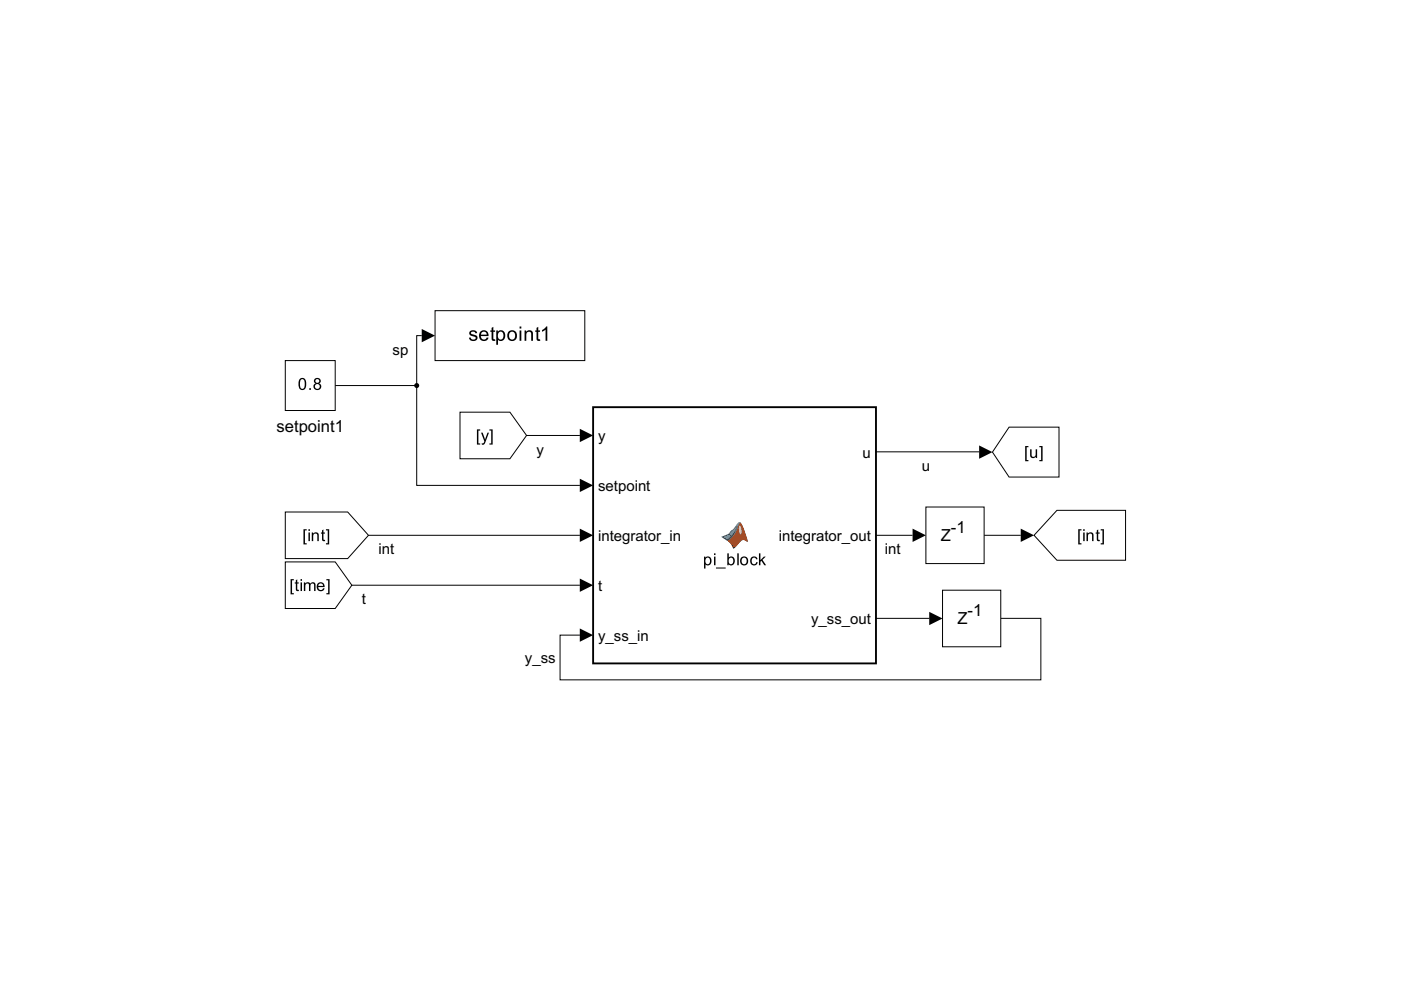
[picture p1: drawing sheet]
<svg xmlns="http://www.w3.org/2000/svg" width="297mm" height="210mm" viewBox="0 0 297 210" stroke-linecap="round" stroke-linejoin="round" font-family="sans-serif">
<path d="M153 113.9l1.5-.7 .6-.7 .5-.3 1.1-1.4a1.1 1.1 0 0 1 .8 1l1 3a1.08 1.08 0 0 0-1.9 .3l-1.1 1.1a4.1 4.1 0 0 0-2.5-2.3z" fill="#000"/>
<path d="M156.7 111.5l.1-.1a1.81 1.81 0 0 1 .2 2l-.3-.6z" fill="#f5ae81"/>
<g fill="#000">
<path d="M156.7 110.9l.3-.1 .5 .9 1 3v.1h-.2a.89 .89 0 0 0-1.4 .1l-1.1 1.3-.4 .1a2.56 2.56 0 0 0-1.2-1.6l.2-.2 .4 .3 .8 1.2 .3-.3a2.34 2.34 0 0 1 1.9-1.4l.4 .2-.4-1.4a3.9 3.9 0 0 0-1.1-2.2z"/>
<path d="M152.9 113.8l1.3 .9a8.2 8.2 0 0 0 2.6-3.8h.3l-.3-.2a1.39 1.39 0 0 0-.9 .9l-.9 .9a2.82 2.82 0 0 1-2.1 1.3zM153.4 113.9l1.1-.5 .5 .3-.8 .7zM155.2 112.7l.9-.9-1 1.8-.4-.3z"/>
<path d="M149.3 118h.2v.3a.86 .86 0 0 1 1.2 .1 .86 .86 0 0 1 0 1.2 .69 .69 0 0 1-1.1 .1v.8h-.3zM149.7 118.4a.63 .63 0 0 0-.1 .9 .63 .63 0 0 0 .8 .2 .63 .63 0 0 0 .1-.9 .63 .63 0 0 0-.8-.2zM151.4 117.3h.3v.4h-.3zM151.4 118h.3v1.8h-.3zM151.8 120.3h2.1v.2h-2.1zM154.2 117.3h.3v.9a.8 .8 0 0 1 1.1 0 .8 .8 0 0 1 .2 1 .72 .72 0 0 1-.5 .6 .72 .72 0 0 1-.8-.2v.2h-.3zM154.6 118.4a.68 .68 0 0 0-.1 .8 .68 .68 0 0 0 .7 .4 .7 .7 0 0 0 .3-.8 .7 .7 0 0 0-.7-.5zM156.3 117.3h.3v2.5h-.3zM157.2 118.2a.92 .92 0 0 1 1.3 .2 .92 .92 0 0 1-.2 1.2 .92 .92 0 0 1-1.3-.1l-.1-.9zM157.4 118.4a.68 .68 0 0 0-.2 .8 .68 .68 0 0 0 .8 .4 .66 .66 0 0 0 .3-1 .66 .66 0 0 0-.9-.2zM159.3 118.2a.78 .78 0 0 1 1.3 .4h-.3a.5 .5 0 0 0-.6-.3 .5 .5 0 0 0-.3 .6 .5 .5 0 0 0 .3 .7 .5 .5 0 0 0 .6-.4h.3a.85 .85 0 0 1-1.1 .6 .85 .85 0 0 1-.4-1.2zM160.9 117.3h.3v1.5l.8-.8h.4l-.7 .7 .7 1.1h-.4l-.6-.9-.2 .2v.7h-.3z"/>
</g>
<path d="M125.8 86.3h59.9v54.4h-59.9z" fill="none" stroke="#000" stroke-width=".4"/>
<path d="M97.5 87.4h10.6l3.5 4.9-3.5 5h-10.6z" fill="#fff"/>
<path d="M101.1 91h.7v.3h-.4v2.7h.4v.3h-.7zM102 91.7h.3l.5 1.5 .6-1.5h.3l-.7 1.9a.67 .67 0 0 1-.8 .7l-.1-.3a.41 .41 0 0 0 .6-.4zM103.8 91h.7v3.3h-.7v-.3h.3v-2.7h-.3z" fill="#000"/>
<path d="M97.5 87.4h10.6l3.5 4.9-3.5 5h-10.6z" fill="none" stroke="#000" stroke-width=".21"/>
<path d="M60.5 76.5h10.6v10.5h-10.6z" fill="#fff"/>
<path d="M63.6 80.3a.9 .9 0 0 1 1.1 .1 .9 .9 0 0 1 .2 1 .92 .92 0 0 1-.2 1 .92 .92 0 0 1-1 .2 1.93 1.93 0 0 1-.1-2.3zM63.8 80.6a1.62 1.62 0 0 0 .2 1.8h.2a1.56 1.56 0 0 0 0-2zM65.6 82.3h.3v.4h-.3zM66.7 80.3a.67 .67 0 0 1 1.1 0 .67 .67 0 0 1-.2 1 .75 .75 0 0 1 .3 1.1 .75 .75 0 0 1-1.2 0 .75 .75 0 0 1 .2-1.1l-.3-.4zM66.9 80.8a.41 .41 0 0 0 .8 0 .41 .41 0 0 0-.8 0zM66.8 81.9a.51 .51 0 0 0 1 0 .51 .51 0 0 0-1 0z" fill="#000"/>
<path d="M60.5 76.5h10.6v10.5h-10.6z" fill="none" stroke="#000" stroke-width=".21"/>
<path d="M60.5 108.6h13.2l4.4 4.9-4.4 4.9h-13.2z" fill="#fff"/>
<path d="M64.3 112.2h.7v.3h-.3v2.7h.3v.2h-.7zM65.4 112.2h.3v.4h-.3zM65.4 112.9h.3v1.8h-.3zM66.1 112.9h.3v.3a.65 .65 0 0 1 .8-.3 .65 .65 0 0 1 .4 .7v1.1h-.3v-1.1a.46 .46 0 0 0-.5-.5 .46 .46 0 0 0-.4 .6v1h-.3zM68.3 112.4l.3-.1v.6h.3v.2h-.3v1.1l.1 .2 .2 .1v.2a.45 .45 0 0 1-.5 0 .45 .45 0 0 1-.1-.5v-1.1h-.3v-.2h.3zM69.1 112.2h.7v3.2h-.7v-.2h.4v-2.7h-.4z" fill="#000"/>
<path d="M60.5 108.6h13.2l4.4 4.9-4.4 4.9h-13.2z" fill="none" stroke="#000" stroke-width=".21"/>
<path d="M60.5 119.1h10.6l3.5 5-3.5 4.9h-10.6z" fill="#fff"/>
<path d="M61.6 122.8h.7v.2h-.4v2.8h.4v.2h-.7zM62.7 123l.3-.2v.7h.3v.2h-.3v1.1l.1 .2h.2l.1 .3a.45 .45 0 0 1-.5 0 .45 .45 0 0 1-.2-.5v-1.1h-.2v-.2h.2zM63.7 122.8h.3v.3h-.3zM63.7 123.5h.3v1.8h-.3zM64.4 123.5h.3v.2a.62 .62 0 0 1 1.1 .1 .6 .6 0 0 1 .7-.4 .6 .6 0 0 1 .4 .7v1.2h-.3v-1.1a.41 .41 0 0 0-.5-.5 .41 .41 0 0 0-.3 .5v1.1h-.3v-1.2a.42 .42 0 0 0-.5-.4 .42 .42 0 0 0-.3 .7v.9h-.3zM67.4 123.7a.85 .85 0 0 1 1-.2 .85 .85 0 0 1 .4 1h-1.3a.53 .53 0 0 0 .4 .6 .53 .53 0 0 0 .6-.4l.3 .1a.91 .91 0 0 1-1.3 .4 .91 .91 0 0 1-.3-1.3zM67.6 123.8l-.1 .4h1l-.4-.5zM69.2 122.8h.7v3.2h-.7v-.2h.4v-2.8h-.4z" fill="#000"/>
<path d="M60.5 119.1h10.6l3.5 5-3.5 4.9h-10.6z" fill="none" stroke="#000" stroke-width=".21"/>
<path d="M92.2 65.9h31.8v10.6h-31.8z" fill="#fff"/>
<path d="M99.6 70.3l.2-.2a.92 .92 0 0 1 1.4 .5l-.4 .1a.43 .43 0 0 0-.5-.4 .43 .43 0 0 0-.4 .5l.2 .1a.94 .94 0 0 1 1.1 .9 .97 .97 0 0 1-.9 .5 .97 .97 0 0 1-.9-.7l.4-.1a.49 .49 0 0 0 .5 .6 .49 .49 0 0 0 .5-.6l-.2-.1a.97 .97 0 0 1-1.1-.9zM101.9 70.3a1.02 1.02 0 0 1 1.2-.2 1.02 1.02 0 0 1 .5 1.2h-1.6a.64 .64 0 0 0 .4 .7 .64 .64 0 0 0 .8-.4h.4a1.09 1.09 0 0 1-1.6 .6 1.09 1.09 0 0 1-.3-1.6zM102.2 70.5l-.2 .5h1.2a.61 .61 0 0 0-.4-.6 .61 .61 0 0 0-.6 .1zM104.2 69.5l.4-.2v.8h.4v.3h-.4v1.2a.25 .25 0 0 0 .1 .3 .25 .25 0 0 0 .3 0v.4a.55 .55 0 0 1-.6-.1 .55 .55 0 0 1-.2-.6v-1.2h-.2v-.3h.2zM105.2 70.1h.4v.2a.94 .94 0 0 1 1.2-.1 .94 .94 0 0 1 .3 1.2 .89 .89 0 0 1-.5 .8 .89 .89 0 0 1-1-.2v1.1h-.4zM105.7 70.5a.79 .79 0 0 0-.2 1 .79 .79 0 0 0 .9 .4 .88 .88 0 0 0 .4-.9 .88 .88 0 0 0-.8-.7zM107.9 70.3a1.1 1.1 0 0 1 1.5 .2 1.1 1.1 0 0 1-.2 1.5 1.1 1.1 0 0 1-1.5-.2l-.1-.9zM108.1 70.5a.81 .81 0 0 0-.1 1 .81 .81 0 0 0 .9 .4 .79 .79 0 0 0 .3-1.1 .79 .79 0 0 0-1.1-.3zM110.2 69.2h.3v.5h-.3zM110.2 70.1h.3v2.2h-.3zM111.2 70.1h.3v.3a.78 .78 0 0 1 1-.4 .78 .78 0 0 1 .5 .9v1.4h-.4v-1.4a.54 .54 0 0 0-.6-.6 .54 .54 0 0 0-.4 .8v1.2h-.4zM113.8 69.5l.3-.2v.8h.4v.3h-.4v1.2a.25 .25 0 0 0 .1 .3 .25 .25 0 0 0 .3 0l.1 .4a.55 .55 0 0 1-.7-.1 .55 .55 0 0 1-.1-.6v-1.2h-.3v-.3h.3zM114.9 70l.9-.8h.2v3.1h-.3v-2.4l-.8 .4z" fill="#000"/>
<path d="M92.2 65.9h31.8v10.6h-31.8z" fill="none" stroke="#000" stroke-width=".21"/>
<path d="M224.1 108.2h14.5v10.6h-14.5l-4.9-5.3z" fill="#fff"/>
<path d="M228.6 112.2h.7v.3h-.4v2.7h.4v.2h-.7zM229.7 112.2h.3v.4h-.3zM229.7 112.9h.3v1.8h-.3zM230.4 112.9h.2v.3a.65 .65 0 0 1 .8-.3 .65 .65 0 0 1 .4 .7v1.1h-.3v-1.1a.46 .46 0 0 0-.5-.5 .46 .46 0 0 0-.3 .6v1h-.3zM232.5 112.4l.3-.1v.6h.4v.2h-.4v1.1l.1 .2 .3 .1v.2a.45 .45 0 0 1-.5 0 .45 .45 0 0 1-.2-.5v-1.1h-.2v-.2h.2zM233.4 112.2h.7v3.2h-.7v-.2h.3v-2.7h-.3z" fill="#000"/>
<path d="M224.1 108.2h14.5v10.6h-14.5l-4.9-5.3z" fill="none" stroke="#000" stroke-width=".21"/>
<path d="M213.9 90.6h10.6v10.5h-10.6l-3.5-5.2z" fill="#fff"/>
<path d="M217.4 94.6h.6v.2h-.3v2.7h.3v.3h-.6zM218.4 95.3h.3v1a.46 .46 0 0 0 .5 .6 .46 .46 0 0 0 .4-.7v-.9h.3v1.8h-.3v-.3a.65 .65 0 0 1-.8 .3 .65 .65 0 0 1-.4-.7zM220.4 94.6h.6v3.2h-.6v-.3h.3v-2.7h-.3z" fill="#000"/>
<path d="M213.9 90.6h10.6v10.5h-10.6l-3.5-5.2z" fill="none" stroke="#000" stroke-width=".21"/>
<path d="M199.8 125.1h12.4v12h-12.4z" fill="#fff"/>
<path d="M199.8 125.1h12.4v12h-12.4z" fill="none" stroke="#000" stroke-width=".21"/>
<path d="M196.3 107.5h12.4v12h-12.4z" fill="#fff"/>
<path d="M89.4 71.2h-1.1v10.5M71.1 81.7h17.2M88.3 81.7v21.2h34.7M111.6 92.3h11.4M185.7 95.8h21.9M78.2 113.5h44.8M185.7 113.5h7.8M196.3 107.5h12.4v12h-12.4zM208.7 113.5h7.7M74.6 124.1h48.4M185.7 131.1h11.3M212.2 131.1h8.5v13h-102v-9.4h4.3" fill="none" stroke="#000" stroke-width=".21"/>
<path d="M89.4 69.8l2.8 1.4-2.8 1.4zM122.9 90.9l2.9 1.4-2.9 1.4zM207.6 94.4l2.8 1.5-2.8 1.4zM122.9 101.5l2.9 1.4-2.9 1.4zM122.9 112.1l2.9 1.4-2.9 1.4zM193.5 112.1l2.8 1.4-2.8 1.4zM216.4 112.1l2.8 1.4-2.8 1.4zM122.9 122.7l2.9 1.4-2.9 1.4zM122.9 133.3l2.9 1.4-2.9 1.4zM197 129.7l2.8 1.4-2.8 1.4z" fill="#000"/>
<circle cx="88.3" cy="81.7" r=".53" fill="#000"/>
<g font-size="3.5">
<text x="58.6" y="91.6">setpoint1</text>
<text x="201.6" y="113">-1</text>
<text x="199.5" y="114.7">Z</text>
<text x="205.1" y="130.6">-1</text>
<text x="203" y="132.4">Z</text>
</g>
<g font-size="3.2">
<text x="83.2" y="75.2">sp</text>
<text x="126.8" y="93.6">y</text>
<text x="113.8" y="96.4">y</text>
<text x="182.9" y="97.1">u</text>
<text x="195.4" y="99.9">u</text>
<text x="126.8" y="104.1">setpoint</text>
<text x="80.2" y="117.6">int</text>
<text x="126.8" y="114.7">integrator_in</text>
<text x="165.1" y="114.7">integrator_out</text>
<text x="187.6" y="117.6">int</text>
<text x="126.8" y="125.3">t</text>
<text x="76.7" y="128.1">t</text>
<text x="126.8" y="135.9">y_ss_in</text>
<text x="172" y="132.4">y_ss_out</text>
<text x="111.3" y="140.7">y_ss</text>
</g>
</svg>
